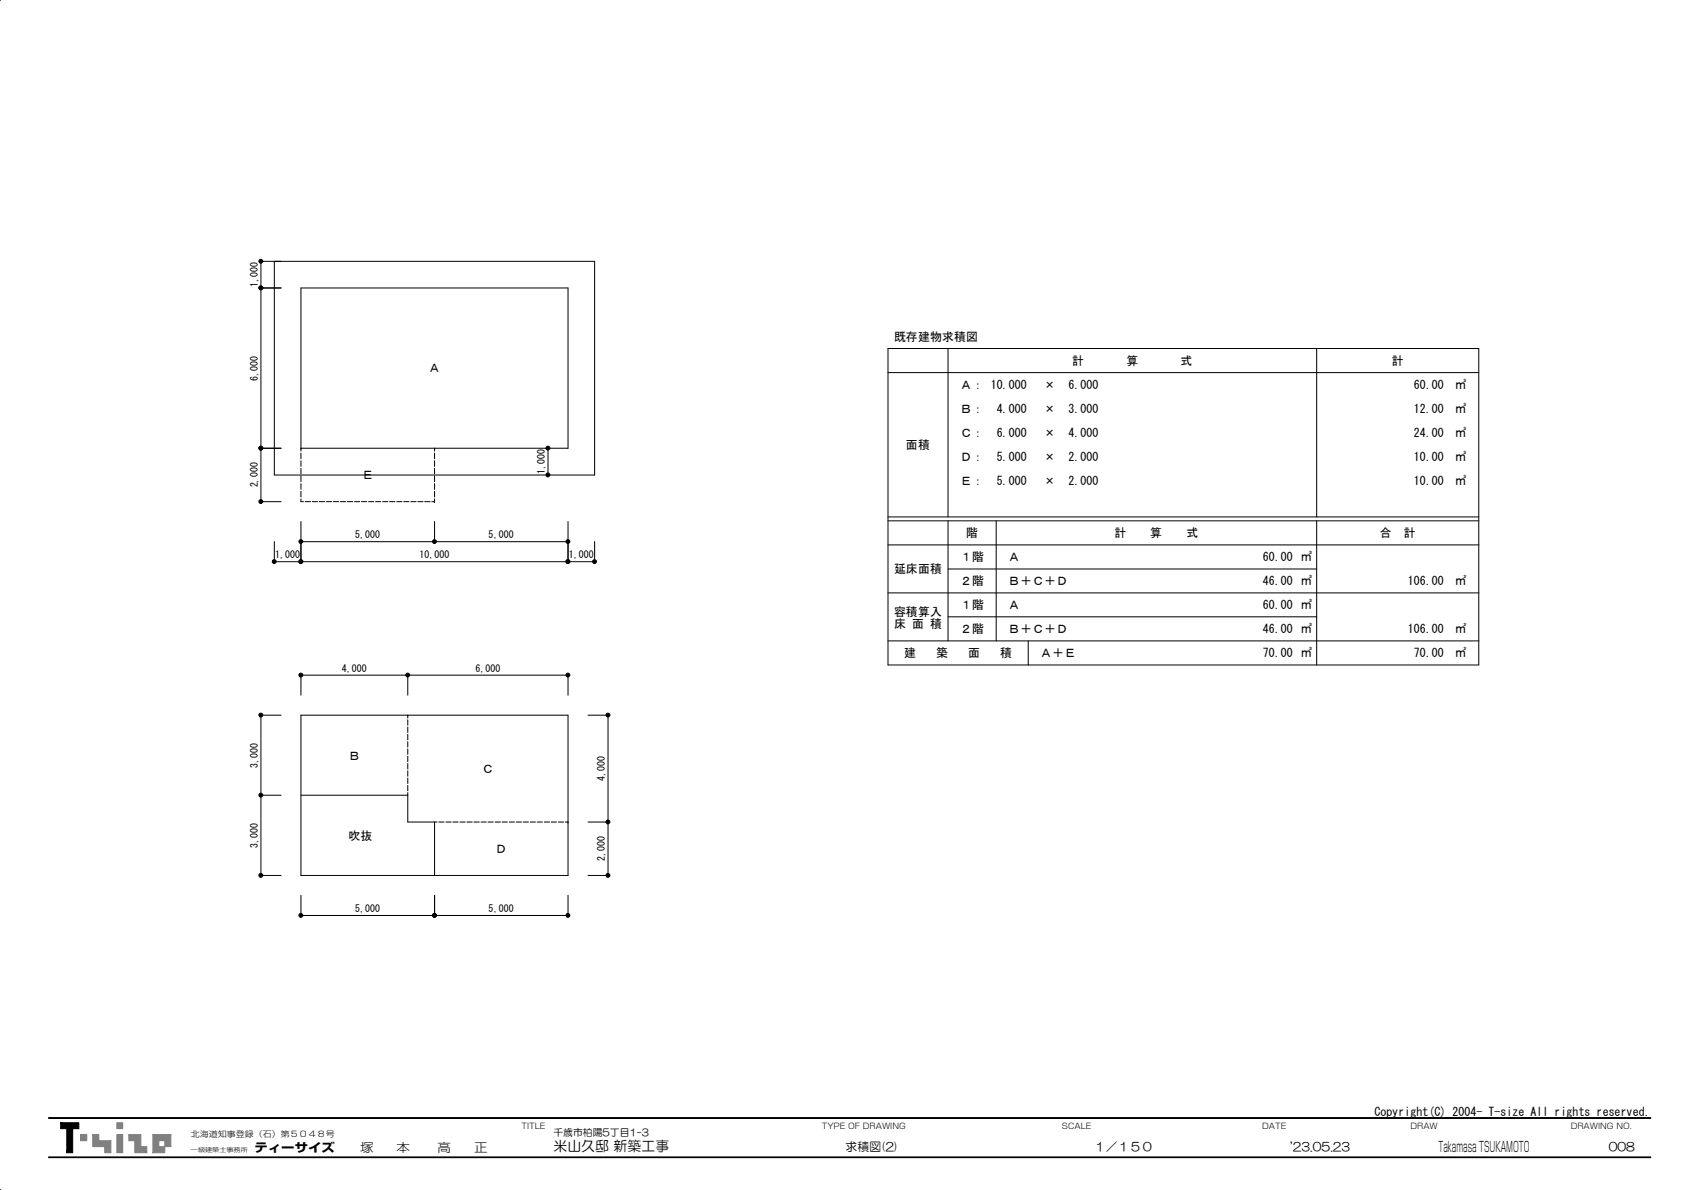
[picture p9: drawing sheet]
<svg xmlns="http://www.w3.org/2000/svg" width="420mm" height="297mm" viewBox="0 0 420 297" stroke-linecap="round" stroke-linejoin="round" font-family="sans-serif">
<path d="M15.1 280.2l1.6 1.5h-1.6zM18.1 281.7v6h-1.4zM16.7 281.7h1.4l-1.4 6zM15.1 280.2h4.6v1.5zM15.1 280.2l4.6 1.5h-3z" fill="#000"/>
<path d="M15.1 280.2l1.6 1.5h-1.6zM15.1 280.2h4.6v1.5zM15.1 280.2l4.6 1.5h-3zM16.7 281.7h1.4l-1.4 6zM18.1 281.7v6h-1.4z" fill="none" stroke="#000" stroke-width=".25"/>
<path d="M20.1 283.2h1.6v1.5h-1.6z" fill-rule="evenodd" fill="#808080"/>
<path d="M20.1 283.2h1.6v1.5h-1.6z" fill="none" stroke="#808080" stroke-width=".25"/>
<path d="M23.1 283.2l3.1 3h-3.1z" fill="#808080"/>
<path d="M23.1 283.2l3.1 3h-3.1z" fill="none" stroke="#808080" stroke-width=".25"/>
<path d="M26.2 286.2l1.5 1.5h-1.5z" fill="#808080"/>
<path d="M26.2 286.2l1.5 1.5h-1.5z" fill="none" stroke="#808080" stroke-width=".25"/>
<path d="M26.2 286.2l1.5-1.5v3z" fill="#808080"/>
<path d="M26.2 286.2l1.5-1.5v3z" fill="none" stroke="#808080" stroke-width=".25"/>
<path d="M24.7 284.7h3l-1.5 1.5z" fill="#808080"/>
<path d="M24.7 284.7h3l-1.5 1.5z" fill="none" stroke="#808080" stroke-width=".25"/>
<path d="M23.1 283.2h1.6v1.5z" fill="#808080"/>
<path d="M23.1 283.2h1.6v1.5z" fill="none" stroke="#808080" stroke-width=".25"/>
<path d="M29.2 280.2h1.4v1.5h-1.4z" fill-rule="evenodd" fill="#808080"/>
<path d="M29.2 280.2h1.4v1.5h-1.4z" fill="none" stroke="#808080" stroke-width=".25"/>
<path d="M29.2 283.2h1.4v4.5h-1.4z" fill-rule="evenodd" fill="#808080"/>
<path d="M29.2 283.2h1.4v4.5h-1.4z" fill="none" stroke="#808080" stroke-width=".25"/>
<path d="M32.2 283.2l1.4 1.5h-1.4z" fill="#808080"/>
<path d="M32.2 283.2l1.4 1.5h-1.4z" fill="none" stroke="#808080" stroke-width=".25"/>
<path d="M33.6 284.7l3 3h-3z" fill="#808080"/>
<path d="M33.6 284.7l3 3h-3z" fill="none" stroke="#808080" stroke-width=".25"/>
<path d="M35.2 286.2h1.4v1.5z" fill="#808080"/>
<path d="M35.2 286.2h1.4v1.5z" fill="none" stroke="#808080" stroke-width=".25"/>
<path d="M32.2 283.2h3v3z" fill="#808080"/>
<path d="M32.2 283.2h3v3z" fill="none" stroke="#808080" stroke-width=".25"/>
<path d="M38.2 287.7l2.9-1.5v1.5z" fill="#808080"/>
<path d="M38.2 287.7l2.9-1.5v1.5z" fill="none" stroke="#808080" stroke-width=".25"/>
<path d="M39.7 286.2h1.4l-2.9 1.5z" fill="#808080"/>
<path d="M39.7 286.2h1.4l-2.9 1.5z" fill="none" stroke="#808080" stroke-width=".25"/>
<path d="M39.7 284.7v1.5l-1.5 1.5z" fill="#808080"/>
<path d="M39.7 284.7v1.5l-1.5 1.5z" fill="none" stroke="#808080" stroke-width=".25"/>
<path d="M42.7 283.2v3l-1.6-1.5z" fill="#808080"/>
<path d="M42.7 283.2v3l-1.6-1.5z" fill="none" stroke="#808080" stroke-width=".25"/>
<path d="M38.2 283.2h4.5l-1.6 1.5z" fill="#808080"/>
<path d="M38.2 283.2h4.5l-1.6 1.5z" fill="none" stroke="#808080" stroke-width=".25"/>
<path d="M38.2 283.2l1.5 1.5-1.5 3z" fill="#808080"/>
<path d="M38.2 283.2l1.5 1.5-1.5 3z" fill="none" stroke="#808080" stroke-width=".25"/>
<path d="M38.2 283.2l2.9 1.5h-1.4z" fill="#808080"/>
<path d="M38.2 283.2l2.9 1.5h-1.4z" fill="none" stroke="#808080" stroke-width=".25"/>
<path d="M41.1 284.7l1.6 1.5h-1.6z" fill="#808080"/>
<path d="M41.1 284.7l1.6 1.5h-1.6z" fill="none" stroke="#808080" stroke-width=".25"/>
<g fill="none" stroke="#000" stroke-width=".25">
<path d="M.1 0h.1M65.1 71.9h5.1M68.5 65.2v53.4h80v-53.4h-83.4v60h5.1M221.7 87h147.5v79h-147.5zM221.7 93h147.5M236.7 87v42M328.7 87v42M65.1 111.9h5.1M75.1 111.9h.1M75.1 111.9h66.7v-40h-66.7v40.7M75.1 113.1v1.4M75.1 115v1.4"/>
<path d="M75.1 116.9v1.4M75.1 118.8v1.4M108.5 111.9h.1M108.5 111.9v.7M108.5 113.1v1.4M108.5 115v1.4M108.5 116.9v1.4M108.5 118.8v1.4M136.8 111.8v6.8M68.5 135.2v5h80v-5M75.1 120.7v1.4M75.1 122.6v1.4"/>
<path d="M75.1 124.5v.7h.7M75.1 130.2v10M75.1 135.2h66.7M76.2 125.2h1.3M78 125.2h1.3M79.7 125.2h1.3M81.5 125.2h1.3M83.2 125.2h1.3M85 125.2h1.3M86.7 125.2h1.3M88.5 125.2h1.3M90.2 125.2h1.4"/>
<path d="M92 125.2h1.3M93.8 125.2h1.3M95.5 125.2h1.3M97.3 125.2h1.3M99 125.2h1.4M100.8 125.2h1.3M102.6 125.2h1.3M104.3 125.2h1.3M106 125.2h1.4M107.8 125.2h.7M108.5 125.2h.1M108.5 120.7v1.4"/>
<path d="M108.5 122.6v1.4M108.5 124.5v.7M108.5 130.2v5M141.8 130.2v10M221.7 130h147.5M221.7 136h147.5M221.7 129h147.5M236.7 130v30M248.7 130v30M328.7 130v36M221.7 148h147.5M221.7 160h147.5"/>
<path d="M236.7 154h92M236.7 142h92M256.7 160v6M70.2 178.5h-5.1v40h5.1M75.1 178.5h66.7v40h-66.7zM101.8 178.5h.1M101.8 168.5v5M101.8 178.5v.7M101.8 179.7v1.3M141.8 168.5v5M141.8 168.5h-66.7v5M146.8 178.5h5"/>
<path d="M151.8 178.5v40M65.1 198.5h5.1M75.1 198.5h26.7M101.8 181.5v1.3M101.8 183.3v1.4M101.8 185.1v1.4M101.8 186.9v1.4M101.8 188.8v1.3M101.8 190.6v1.3M101.8 192.4v1.4M101.8 194.2v1.4M101.8 196v1.4"/>
<path d="M101.8 197.8v7.4h7.3M108.5 205.2v13.3M109.5 205.2h1.4M111.3 205.2h1.3M113.1 205.2h1.3M114.8 205.2h1.4M116.6 205.2h1.3M118.3 205.2h1.4M120.1 205.2h1.3M121.8 205.2h1.3M123.6 205.2h1.3M125.3 205.2h1.3"/>
<path d="M127.1 205.2h1.3M128.9 205.2h1.3M130.6 205.2h1.3M132.4 205.2h1.3M134.1 205.2h1.3M135.9 205.2h1.3M137.6 205.2h1.3M139.4 205.2h1.3M141.1 205.2h.7M141.8 205.2h.1M146.8 218.5h5M146.8 205.2h5"/>
<path d="M75.1 223.5v5h66.7M108.5 223.5v5M141.8 223.5v5M12.1 279h400M12.1 279.1h400M12.1 279.2h400M.1 297h.1M12.1 289h400M12.1 288.9h400M12.1 288.8h400"/>
<circle cx="65.1" cy="65.2" r=".49"/>
<circle cx="65.1" cy="71.9" r=".49"/>
<circle cx="65.1" cy="111.9" r=".49"/>
<circle cx="136.8" cy="118.5" r=".49"/>
<circle cx="136.8" cy="111.9" r=".49"/>
<circle cx="65.1" cy="125.2" r=".49"/>
<circle cx="75.1" cy="135.2" r=".49"/>
<circle cx="108.5" cy="135.2" r=".49"/>
<circle cx="141.8" cy="135.2" r=".49"/>
<circle cx="68.5" cy="140.2" r=".49"/>
<circle cx="75.1" cy="140.2" r=".49"/>
<circle cx="141.8" cy="140.2" r=".49"/>
<circle cx="148.4" cy="140.2" r=".49"/>
<circle cx="65.1" cy="178.5" r=".49"/>
<circle cx="75.1" cy="168.5" r=".49"/>
<circle cx="101.8" cy="168.5" r=".49"/>
<circle cx="141.8" cy="168.5" r=".49"/>
<circle cx="151.8" cy="178.5" r=".49"/>
<circle cx="65.1" cy="198.5" r=".49"/>
<circle cx="65.1" cy="218.5" r=".49"/>
<circle cx="151.8" cy="205.2" r=".49"/>
<circle cx="151.8" cy="218.5" r=".49"/>
<circle cx="75.1" cy="228.5" r=".49"/>
<circle cx="108.5" cy="228.5" r=".49"/>
<circle cx="141.8" cy="228.5" r=".49"/>
</g>
<g fill="#000">
<circle cx="65.1" cy="65.2" r=".49"/>
<circle cx="65.1" cy="71.9" r=".49"/>
<circle cx="65.1" cy="111.9" r=".49"/>
<circle cx="136.8" cy="118.5" r=".49"/>
<circle cx="136.8" cy="111.9" r=".49"/>
<circle cx="65.1" cy="125.2" r=".49"/>
<circle cx="75.1" cy="135.2" r=".49"/>
<circle cx="108.5" cy="135.2" r=".49"/>
<circle cx="141.8" cy="135.2" r=".49"/>
<circle cx="68.5" cy="140.2" r=".49"/>
<circle cx="75.1" cy="140.2" r=".49"/>
<circle cx="141.8" cy="140.2" r=".49"/>
<circle cx="148.4" cy="140.2" r=".49"/>
<circle cx="65.1" cy="178.5" r=".49"/>
<circle cx="75.1" cy="168.5" r=".49"/>
<circle cx="101.8" cy="168.5" r=".49"/>
<circle cx="141.8" cy="168.5" r=".49"/>
<circle cx="151.8" cy="178.5" r=".49"/>
<circle cx="65.1" cy="198.5" r=".49"/>
<circle cx="65.1" cy="218.5" r=".49"/>
<circle cx="151.8" cy="205.2" r=".49"/>
<circle cx="151.8" cy="218.5" r=".49"/>
<circle cx="75.1" cy="228.5" r=".49"/>
<circle cx="108.5" cy="228.5" r=".49"/>
<circle cx="141.8" cy="228.5" r=".49"/>
</g>
<g font-size="3.5">
<text x="138.2" y="287.2">米山久邸 新築工事</text>
<text x="359.1" y="287.4">Takamasa TSUKAMOTO</text>
</g>
<g font-size="3">
<text x="223.2" y="85.1">既存建物求積図</text>
<text x="107" y="93">Ａ</text>
<text x="267.7" y="91.1">計</text>
<text x="281.2" y="91.1">算</text>
<text x="294.7" y="91.1">式</text>
<text x="347.5" y="91.1">計</text>
<text x="239.7" y="97.1">Ａ： 10.000</text>
<text x="260.6" y="97.1">×</text>
<text x="266.7" y="97.1">6.000</text>
<text x="352.9" y="97.1">60.00</text>
<text x="363.2" y="97.1">㎡</text>
<text x="239.7" y="103.1">Ｂ：</text>
<text x="248.8" y="103.1">4.000</text>
<text x="260.6" y="103.1">×</text>
<text x="266.7" y="103.1">3.000</text>
<text x="352.9" y="103.1">12.00</text>
<text x="363.2" y="103.1">㎡</text>
<text x="226.2" y="112.1">面積</text>
<text x="239.7" y="109.1">Ｃ：</text>
<text x="248.8" y="109.1">6.000</text>
<text x="260.6" y="109.1">×</text>
<text x="266.7" y="109.1">4.000</text>
<text x="352.9" y="109.1">24.00</text>
<text x="363.2" y="109.1">㎡</text>
<text x="90.3" y="119.6">Ｅ</text>
<text x="239.7" y="115.1">Ｄ：</text>
<text x="248.8" y="115.1">5.000</text>
<text x="260.6" y="115.1">×</text>
<text x="266.7" y="115.1">2.000</text>
<text x="352.9" y="115.1">10.00</text>
<text x="363.2" y="115.1">㎡</text>
<text x="239.7" y="121.1">Ｅ：</text>
<text x="248.8" y="121.1">5.000</text>
<text x="260.6" y="121.1">×</text>
<text x="266.7" y="121.1">2.000</text>
<text x="352.9" y="121.1">10.00</text>
<text x="363.2" y="121.1">㎡</text>
<text x="241.2" y="134.1">階</text>
<text x="278.2" y="134.1">計</text>
<text x="287.2" y="134.1">算</text>
<text x="296.2" y="134.1">式</text>
<text x="344.5" y="134.1">合</text>
<text x="350.4" y="134.1">計</text>
<text x="223.2" y="143.1">延床面積</text>
<text x="239.7" y="140.1">１階</text>
<text x="251.7" y="140.1">Ａ</text>
<text x="315.3" y="140.1">60.00 ㎡</text>
<text x="239.7" y="146.1">２階</text>
<text x="251.7" y="146.1">Ｂ＋Ｃ＋Ｄ</text>
<text x="315.3" y="146.1">46.00 ㎡</text>
<text x="351.4" y="146.1">106.00</text>
<text x="363.2" y="146.1">㎡</text>
<text x="223.2" y="153.8">容積算入</text>
<text x="239.7" y="152.1">１階</text>
<text x="251.7" y="152.1">Ａ</text>
<text x="315.3" y="152.1">60.00 ㎡</text>
<text x="223.2" y="156.8">床 面 積</text>
<text x="239.7" y="158">２階</text>
<text x="251.7" y="158">Ｂ＋Ｃ＋Ｄ</text>
<text x="315.3" y="158">46.00 ㎡</text>
<text x="351.4" y="158">106.00</text>
<text x="363.2" y="158">㎡</text>
<text x="225.7" y="164">建</text>
<text x="233.7" y="164">築</text>
<text x="241.7" y="164">面</text>
<text x="249.7" y="164">積</text>
<text x="259.7" y="164">Ａ＋Ｅ</text>
<text x="315.3" y="164">70.00 ㎡</text>
<text x="352.9" y="164">70.00</text>
<text x="363.2" y="164">㎡</text>
<text x="87" y="189.6">Ｂ</text>
<text x="120.3" y="192.9">Ｃ</text>
<text x="87" y="209.6">吹抜</text>
<text x="123.6" y="212.9">Ｄ</text>
<text x="343.1" y="278.6">Copyright(C) 2004- T-size All rights reserved.</text>
<text x="63.5" y="287.5">ティーサイズ</text>
<text x="89.9" y="287.5">塚</text>
<text x="99" y="287.5">本</text>
<text x="109.3" y="287.5">⾼</text>
<text x="118.4" y="287.5">正</text>
<text x="211.1" y="287.3">求積図(2)</text>
<text x="273.1" y="287.3">１／１５０</text>
<text x="322.1" y="287.3">'23.05.23</text>
<text x="401.6" y="287.3">008</text>
</g>
<g font-size="2.5">
<text x="64.3" y="71.7" transform="rotate(-90 64.3 71.7)">1,000</text>
<text x="64.3" y="95" transform="rotate(-90 64.3 95)">6,000</text>
<text x="136" y="118.4" transform="rotate(-90 136 118.4)">1,000</text>
<text x="64.3" y="121.7" transform="rotate(-90 64.3 121.7)">2,000</text>
<text x="88.7" y="134.4">5,000</text>
<text x="122" y="134.4">5,000</text>
<text x="68.7" y="139.4">1,000</text>
<text x="104.7" y="139.4">10,000</text>
<text x="142" y="139.4">1,000</text>
<text x="85.3" y="167.7">4,000</text>
<text x="118.7" y="167.7">6,000</text>
<text x="64.3" y="191.6" transform="rotate(-90 64.3 191.6)">3,000</text>
<text x="151" y="195" transform="rotate(-90 151 195)">4,000</text>
<text x="64.3" y="211.6" transform="rotate(-90 64.3 211.6)">3,000</text>
<text x="151" y="215" transform="rotate(-90 151 215)">2,000</text>
<text x="88.7" y="227.7">5,000</text>
<text x="122" y="227.7">5,000</text>
<text x="138.2" y="283.6">千歳市柏陽5丁目1-3</text>
</g>
<g font-size="2">
<text x="130.2" y="281.9">TITLE</text>
<text x="205.1" y="281.9">TYPE OF DRAWING</text>
<text x="265.1" y="281.9">SCALE</text>
<text x="315.1" y="281.9">DATE</text>
<text x="352.1" y="281.9">DRAW</text>
<text x="392.1" y="281.9">DRAWING NO.</text>
<text x="47.7" y="283.9">北海道知事登録（石）第５０４８号</text>
</g>
<text font-size="1.5" x="47.7" y="287.6">一級建築士事務所</text>
</svg>
